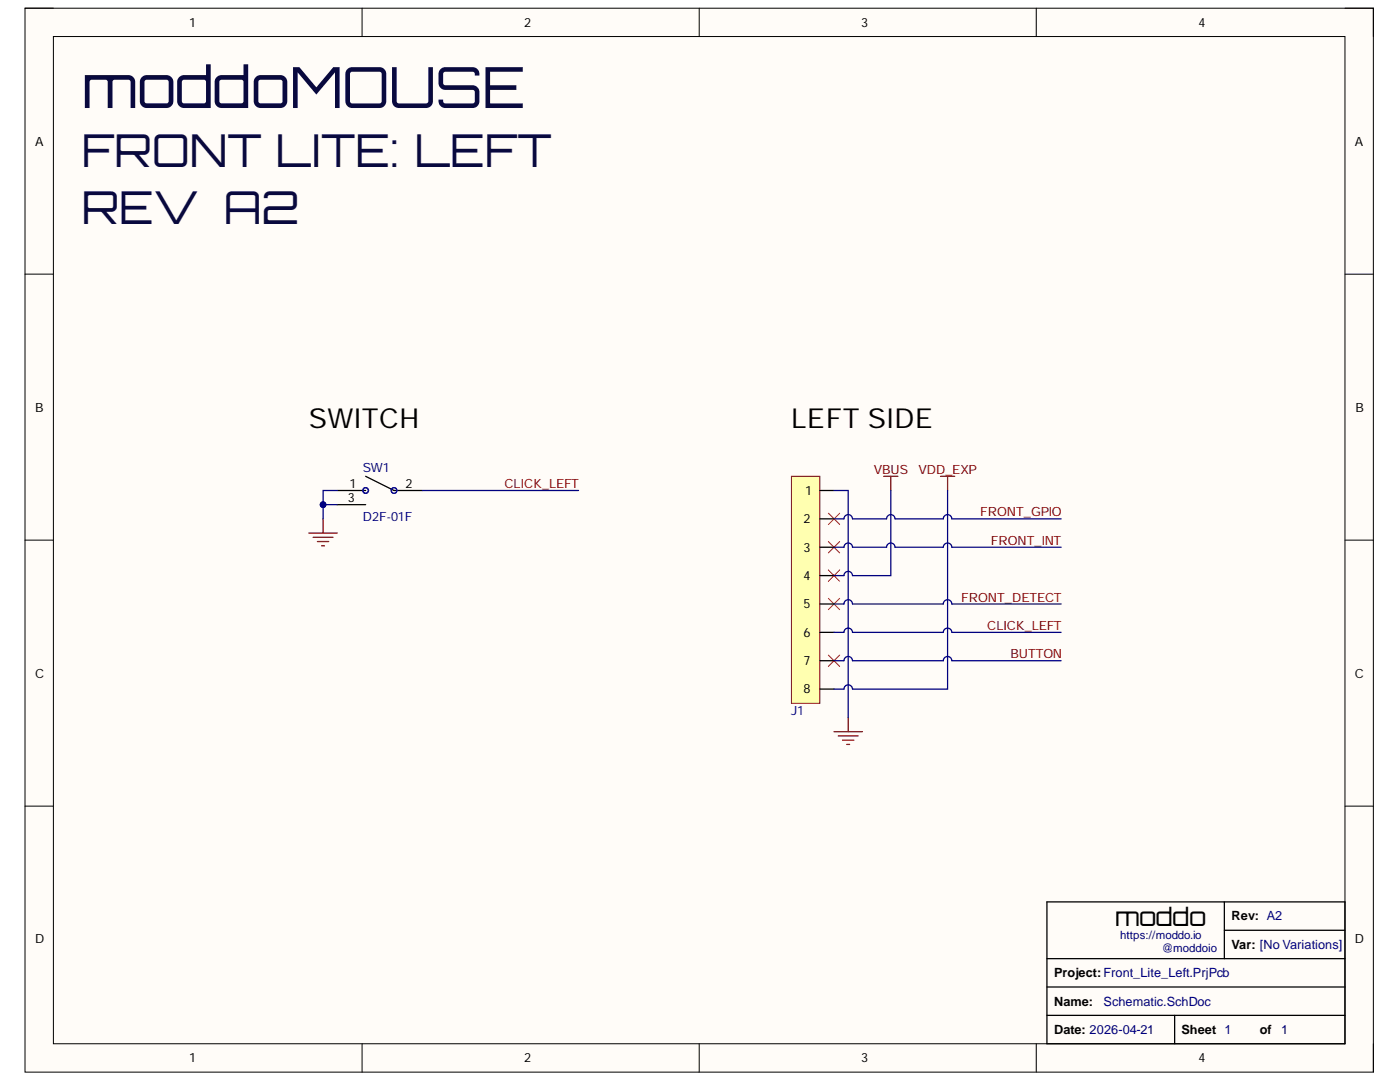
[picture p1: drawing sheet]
<svg xmlns="http://www.w3.org/2000/svg" width="279mm" height="216mm" viewBox="0 0 279 216" stroke-linecap="round" stroke-linejoin="round" font-family="sans-serif">
<path d="M5 1.6h269.1v212.3h-269.1z" fill-rule="evenodd" fill="#fffcf8"/>
<path d="M5 1.6h269.1v212.3h-269.1z" fill="none" stroke="#000" stroke-width=".2"/>
<path d="M10.7 7.3h257.7v201h-257.7z" fill-rule="evenodd" fill="#fffcf8"/>
<g fill="none" stroke="#000" stroke-width=".2">
<path d="M5 1.6h5.7M10.7 7.3h257.7v201h-257.7zM72.3 1.6v5.7M139.5 1.6v5.7M206.8 1.6v5.7M268.4 1.6h5.7v5.7M5 54.7h5.7M268.4 54.7h5.7M5 107.8h5.7M268.4 107.8h5.7M5 160.9h5.7M268.4 160.9h5.7"/>
<path d="M72.3 208.3v5.6M139.5 208.3v5.6M206.8 208.3v5.6M274.1 208.3v5.6"/>
</g>
<g fill="none" stroke="#800000" stroke-width=".25">
<path d="M176.4 95h2.8M177.8 95v2.9M187.7 95h2.8M189.1 95v2.9M61.6 106.4h5.7M62.5 107.2h4M63.3 108.1h2.3M64.2 108.9h.6M64.5 103.5v2.9M166.4 146h5.7M167.3 146.8h4M168.1 147.7h2.3"/>
<path d="M169 148.5h.6M169.3 143.2v2.8"/>
</g>
<path d="M67.3 97.9h5.7M73 95l5.6 2.9h5.7M67.3 100.7h5.7M208.9 180h59.5v28.3h-59.5zM244.3 180v11.3M208.9 196.9h59.5M208.9 191.3h59.5M244.3 185.6h24.1M208.9 202.6h59.5M234.4 202.6v5.7" fill="none" stroke="#000" stroke-width=".25"/>
<path d="M165.3 102.4l2.3 2.3M165.3 108.1l2.3 2.2M165.3 119.4l2.3 2.2M165.3 113.7l2.3 2.3M167.6 102.4l-2.3 2.3M167.6 108.1l-2.3 2.2M167.6 119.4l-2.3 2.2M167.6 113.7l-2.3 2.3M165.3 130.7l2.3 2.3M167.6 130.7l-2.3 2.3" fill="none" stroke="#f00" stroke-width=".2"/>
<g fill="none" stroke="#00f" stroke-width=".25">
<circle cx="73" cy="97.9" r=".56"/>
<circle cx="78.6" cy="97.9" r=".56"/>
</g>
<path d="M157.9 95h5.7v45.3h-5.7z" fill-rule="evenodd" fill="#ffffb0"/>
<path d="M157.9 95h5.7v45.3h-5.7z" fill="none" stroke="#800000" stroke-width=".2"/>
<path d="M163.6 97.9h2.8M163.6 103.5h2.8M163.6 109.2h2.8M163.6 114.9h2.8M163.6 120.5h2.8M163.6 126.2h2.8M163.6 131.8h2.8M163.6 137.5h2.8" fill="none" stroke="#000" stroke-width=".25"/>
<path d="M67.3 97.9h-2.8v5.6" fill="none" stroke="#000080" stroke-width=".25"/>
<circle cx="64.5" cy="100.7" r=".57" fill="#000080"/>
<circle cx="64.5" cy="100.7" r=".57" fill="none" stroke="#000080" stroke-width=".2"/>
<path d="M64.5 100.7h2.8" fill="none" stroke="#000080" stroke-width=".25"/>
<circle cx="64.5" cy="100.7" r=".57" fill="#000080"/>
<circle cx="64.5" cy="100.7" r=".57" fill="none" stroke="#000080" stroke-width=".2"/>
<path d="M84.3 97.9h31.2M166.4 97.9h2.9v45.3M177.8 97.9v17h-7.7a.85 .85 0 0 0-.8-.9 .85 .85 0 0 0-.9 .9h-2M189.1 97.9v39.6h-19a.85 .85 0 0 0-.8-.9 .85 .85 0 0 0-.9 .9h-2M166.4 109.2h2a.85 .85 0 0 1 .9-.9 .85 .85 0 0 1 .8 .9h6.8a.85 .85 0 0 1 .9-.8 .85 .85 0 0 1 .8 .8h9.7a.85 .85 0 0 1 .8-.9 .85 .85 0 0 1 .9 .9h21.8M166.4 103.5h2a.85 .85 0 0 1 .9-.8 .85 .85 0 0 1 .8 .8h6.8a.85 .85 0 0 1 .9-.8 .85 .85 0 0 1 .8 .8h9.7a.85 .85 0 0 1 .8-.8 .85 .85 0 0 1 .9 .8h21.8M166.4 131.8h2a.85 .85 0 0 1 .9-.8 .85 .85 0 0 1 .8 .8h18.2a.85 .85 0 0 1 .8-.8 .85 .85 0 0 1 .9 .8h21.8M166.4 126.2h2a.85 .85 0 0 1 .9-.9 .85 .85 0 0 1 .8 .9h18.2a.85 .85 0 0 1 .8-.9 .85 .85 0 0 1 .9 .9h21.8M166.4 120.5h2a.85 .85 0 0 1 .9-.8 .85 .85 0 0 1 .8 .8h18.2a.85 .85 0 0 1 .8-.8 .85 .85 0 0 1 .9 .8h21.8" fill="none" stroke="#000080" stroke-width=".25"/>
<text font-size="11.3" fill="#09093e" x="16.3" y="21.6">moddoMOUSE</text>
<g font-size="9" fill="#09093e">
<text x="16.3" y="33.4">FRONT LITE: LEFT</text>
<text x="16.3" y="44.7">REV A2</text>
</g>
<g font-size="5.5">
<text x="61.7" y="85.4">SWITCH</text>
<text x="157.9" y="85.4">LEFT SIDE</text>
</g>
<text font-size="5" x="222.5" y="184.7">moddo</text>
<g font-size="2.5">
<text x="37.7" y="5.3">1</text>
<text x="104.6" y="5.3">2</text>
<text x="171.9" y="5.3">3</text>
<text x="239.2" y="5.3">4</text>
<text x="7" y="29.1">A</text>
<text x="270.4" y="29.1">A</text>
<text x="7" y="82.2">B</text>
<text x="270.5" y="82.2">B</text>
<text x="69.4" y="100.2">3</text>
<text x="69.8" y="97.4">1</text>
<text x="80.9" y="97.4">2</text>
<text x="160.7" y="98.7">1</text>
<text x="160.4" y="104.4">2</text>
<text x="160.4" y="110.1">3</text>
<text x="160.4" y="115.7">4</text>
<text x="160.4" y="121.4">5</text>
<text x="160.4" y="127">6</text>
<text x="7" y="135.2">C</text>
<text x="160.4" y="132.7">7</text>
<text x="270.4" y="135.2">C</text>
<text x="160.4" y="138.4">8</text>
<text x="245.8" y="183.7">Rev: A2</text>
<text x="7" y="188.2">D</text>
<text x="245.8" y="189.3">Var: [No Variations]</text>
<text x="270.4" y="188.2">D</text>
<text x="210.4" y="195">Project:Front_Lite_Left.PrjPcb</text>
<text x="210.4" y="200.7">Name:</text>
<text x="210.4" y="206.3">Date: 2026-04-21</text>
<text x="235.8" y="206.3">Sheet 1</text>
<text x="251.5" y="206.3">of</text>
<text x="37.7" y="212">1</text>
<text x="104.6" y="212">2</text>
<text x="171.9" y="212">3</text>
<text x="239.2" y="212">4</text>
</g>
<g font-size="2.5" fill="#000080">
<text x="72.4" y="94.2">SW1</text>
<text x="72.4" y="103.9">D2F-01F</text>
<text x="157.9" y="142.6">J1</text>
<text x="220.2" y="200.7">Schematic.SchDoc</text>
<text x="255.7" y="206.3">1</text>
</g>
<g font-size="2.5" fill="#800000">
<text x="174.4" y="94.5">VBUS</text>
<text x="183.3" y="94.5">VDD_EXP</text>
<text x="100.7" y="97.4">CLICK_LEFT</text>
<text x="195.6" y="103">FRONT_GPIO</text>
<text x="197.7" y="108.7">FRONT_INT</text>
<text x="191.8" y="120">FRONT_DETECT</text>
<text x="197" y="125.7">CLICK_LEFT</text>
<text x="201.6" y="131.4">BUTTON</text>
</g>
<g font-size="2.3" fill="#000080">
<text x="223.5" y="187.4">https://moddo.io</text>
<text x="231.8" y="189.9">@moddoio</text>
</g>
</svg>
